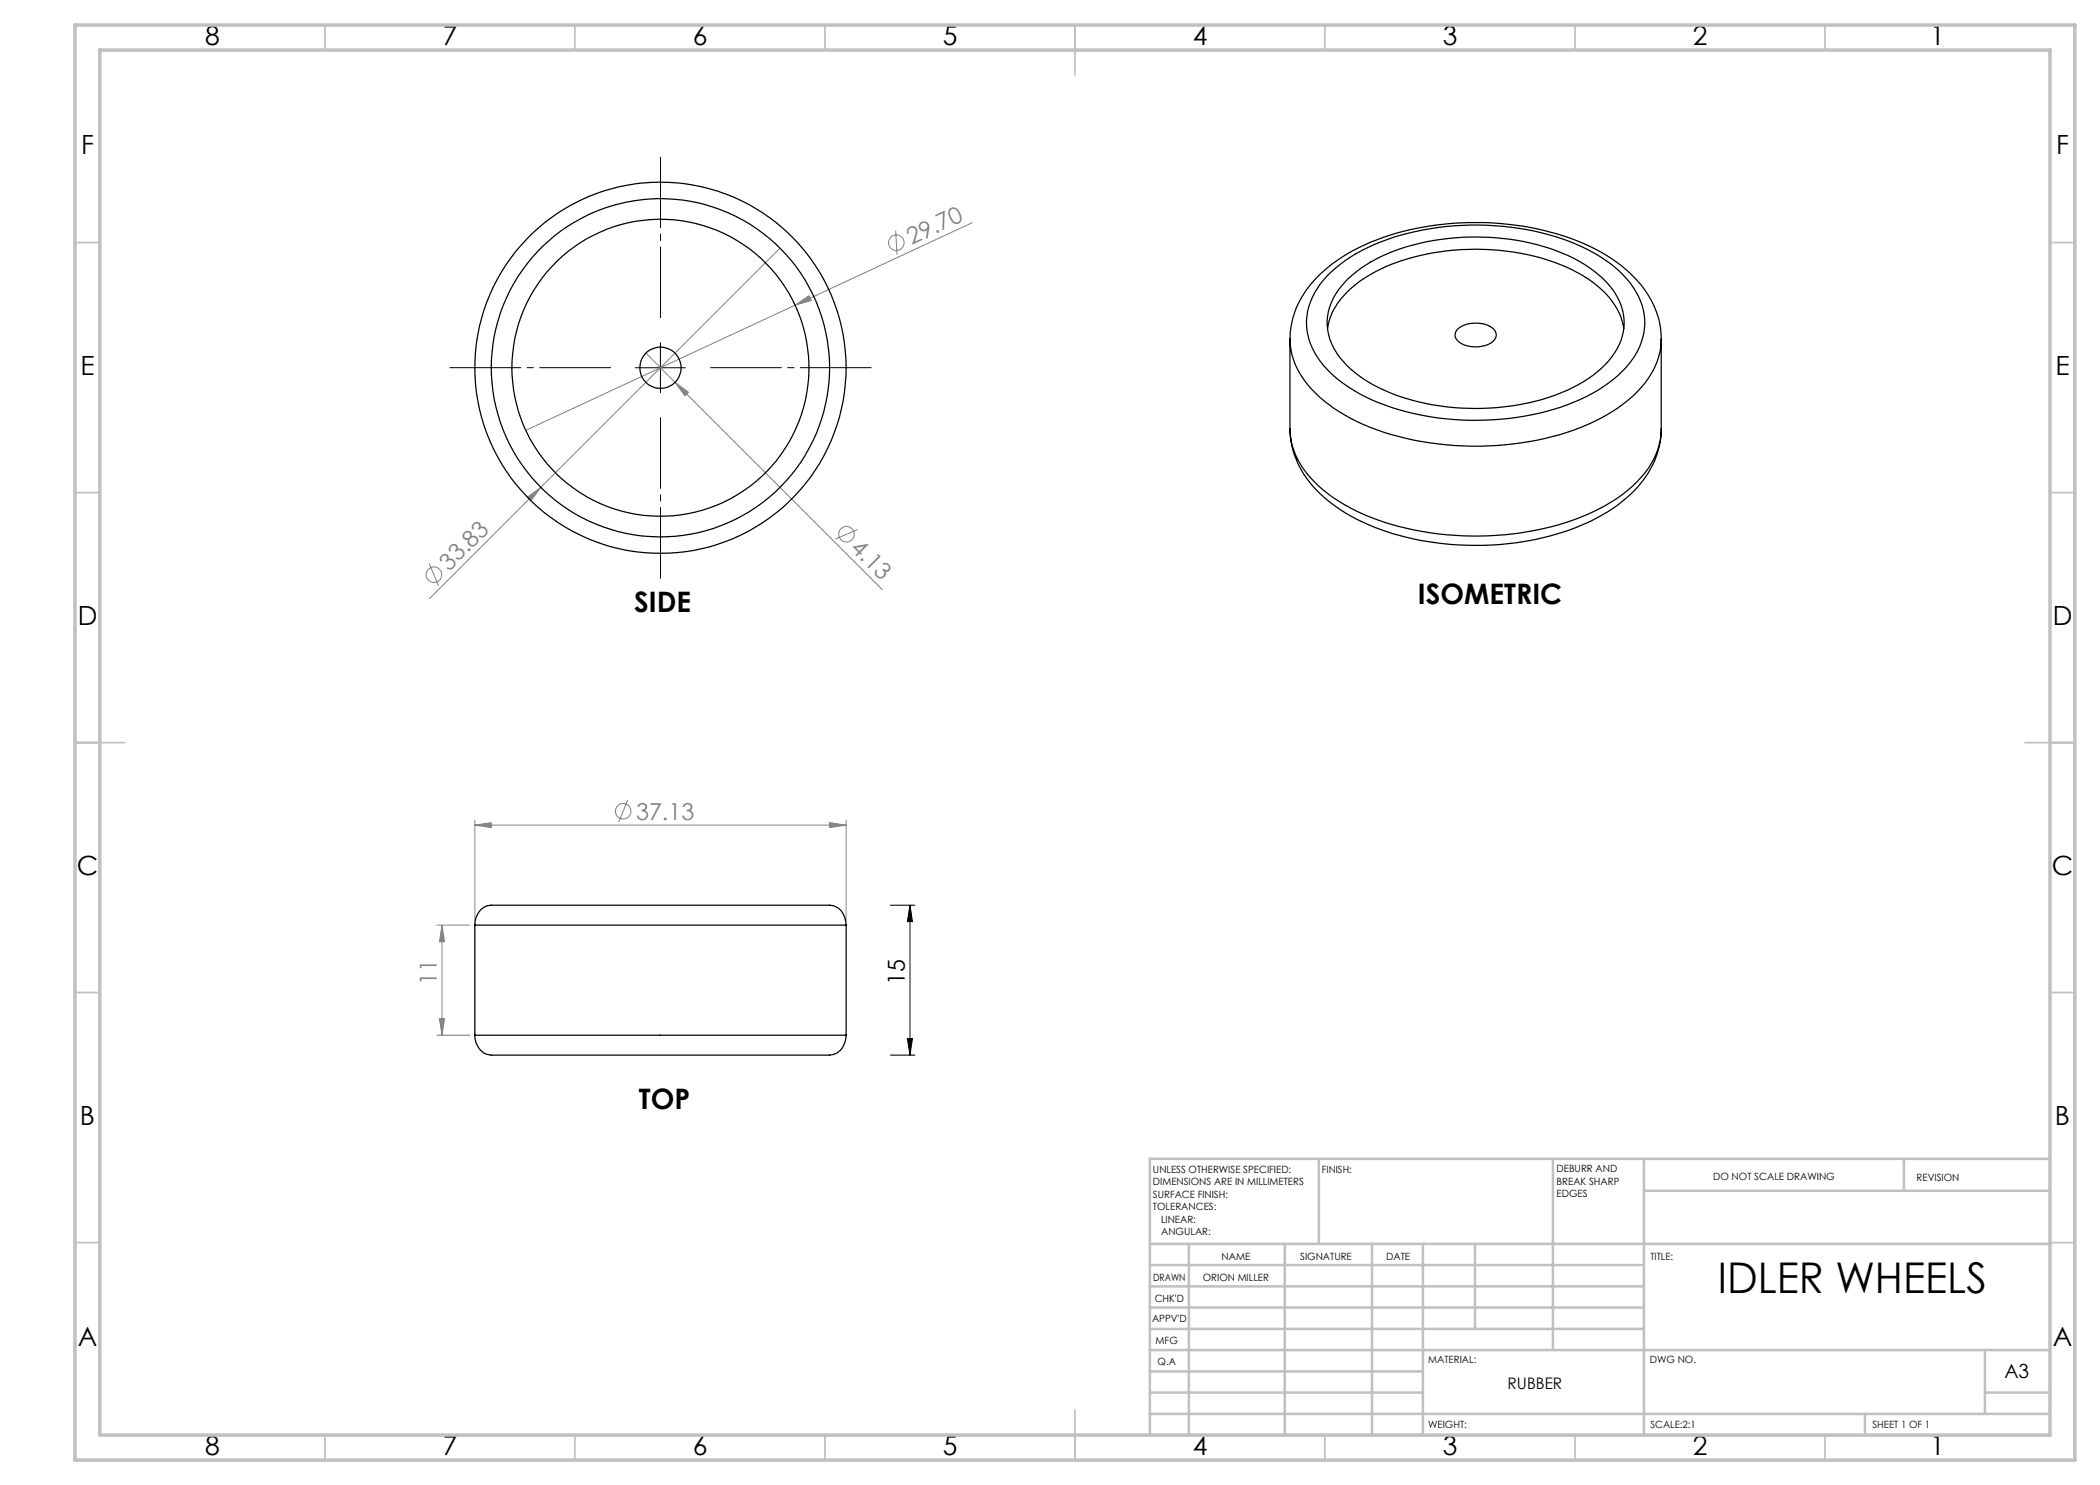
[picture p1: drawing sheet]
<svg xmlns="http://www.w3.org/2000/svg" width="420mm" height="297mm" viewBox="0 0 420 297" stroke-linecap="round" stroke-linejoin="round" font-family="sans-serif">
<g fill="none" stroke="#808080" stroke-width=".2">
<path d="M156 49.6l-70.1 70.1M179.1 46.1l.3 4.8M194.5 44.5l-35.5 16.5M129.2 70.6l5.8 5.9M135 76.5l2.7 2-.7 .7zM135 76.5l41.5 41.4M159 61l2.8-1.8 .4 .9zM159 61l-53.8 25.1M105.5 99.4l2.7-1.9-2 2.7zM85.8 112.7l1.9 4.5M171.5 105.9l-4.4 1.9M95 165l3.2-.5v1z"/>
<path d="M95 164v20M95 165h74.2M125.5 160l-1.7 4.5M165.9 164.5l3.3 .5-3.3 .5zM169.2 164v20M87.4 185h6.6M88.4 185v22M88.4 185l.5 3.3h-1zM87.4 207h6.6M87.9 203.7h1l-.5 3.3z"/>
<circle cx="179.3" cy="48.6" r="1.56"/>
<circle cx="86.8" cy="115" r="1.56"/>
<circle cx="169.3" cy="106.8" r="1.55"/>
<circle cx="124.6" cy="162.2" r="1.56"/>
</g>
<path d="M127.1 73.6h10M132.1 68.5v10.1M178.1 181h4.9M182 181v30M182 181l.5 3.3h-1zM178.1 211h4.9M181.5 207.7h1l-.5 3.3z" fill="none" stroke="#000" stroke-width=".2"/>
<path d="M122.1 73.5h-32.1M132.1 63.5v-32.1M142.1 73.5h32.1M132.1 83.5v32.2" fill="none" stroke="#000" stroke-width=".2" stroke-dasharray="15.2 1.3 1.3 1.3" stroke-dashoffset="1.1"/>
<g fill="none" stroke="#c0c0c0" stroke-width=".35">
<path d="M65 5v5M115 5v5M165 5v5M215 5v10M265 5v5M315 5v5M365 5v5M15 48.5h5M410 48.5h5M15 98.5h5M410 98.5h5M15 148.5h10"/>
<path d="M405 148.5h10M15 198.5h5M410 198.5h5M15 248.5h5M410 248.5h5M65 287v5M115 287v5M165 287v5M215 282v10M265 287v5M315 287v5M365 287v5"/>
</g>
<g fill="none" stroke="#c0c0c0" stroke-width=".5">
<path d="M263.8 231.8v17M310.6 231.8v38.2M328.8 231.8v55.2M328.8 238.2h81.2M380.8 231.8v6.4M410 231.8h-180v55.2M230 248.8h180M230 257.3h98.8M230 253h98.8M237.8 248.8v38.2M257 248.8v38.2M274.4 248.8v38.2"/>
<path d="M284.6 248.8v38.2M295 248.8v17M230 265.8h98.8M230 261.5h98.8M230 278.5h54.6M230 274.3h54.6M230 270h180M397 278.5h13M397 270v12.8M230 282.8h180M373 282.8v4.2"/>
</g>
<path d="M15 5h400v287h-400zM20 10h390v277h-390z" fill="none" stroke="#c0c0c0" stroke-width=".7"/>
<path d="M181.5 207.7h1l-.5 3.3zM182 181l.5 3.3h-1z" fill="#000"/>
<g fill="#808080">
<path d="M159 61l2.8-1.8 .4 .9z"/>
<path d="M105.5 99.4l2.7-1.9-2 2.7z"/>
<path d="M135 76.5l2.7 2-.7 .7z"/>
<path d="M165.9 164.5l3.3 .5-3.3 .5zM95 165l3.2-.5v1z"/>
<path d="M88.4 185l.5 3.3h-1zM87.9 203.7h1l-.5 3.3z"/>
</g>
<g fill="none" stroke="#000" stroke-width=".25">
<path d="M263.3 55.6a36.3 36.3 0 0 1 17.2-9.3 57.8 57.8 0 0 1 37.2 2.9 27.2 27.2 0 0 1 12.4 10.6 14.7 14.7 0 0 1-2.7 18.6 37.2 37.2 0 0 1-18.4 9.3 60.7 60.7 0 0 1-36.4-2.8 28.2 28.2 0 0 1-12.5-10 14.8 14.8 0 0 1 .5-15.9l1.2-1.7zM265.5 55.1a33.7 33.7 0 0 1 16.2-8.5 55.4 55.4 0 0 1 33.4 2.2 25.4 25.4 0 0 1 11.5 8.7 12.4 12.4 0 0 1-1.4 16.1 32.9 32.9 0 0 1-16 8.7 55.5 55.5 0 0 1-34.7-2.3 24.7 24.7 0 0 1-11.2-8.8 12.1 12.1 0 0 1 .8-14.4zM269.6 55.8a31.7 31.7 0 0 1 15.8-7.5 48.4 48.4 0 0 1 28.2 2.8 20.9 20.9 0 0 1 9.9 8.4 10.8 10.8 0 0 1-1.7 12.6 26.4 26.4 0 0 1-12.2 7.4 47.7 47.7 0 0 1-33.6-1.8 19.1 19.1 0 0 1-9.9-9.4 10.9 10.9 0 0 1 2.8-11.7zM258 67.8v18a16.2 16.2 0 0 0 6.6 12.2 41.6 41.6 0 0 0 19.8 8.3 58.9 58.9 0 0 0 34.5-4.1 25.7 25.7 0 0 0 11.8-10.3l.8-1.8a11.6 11.6 0 0 0 .7-4.3M265.5 65.8a14.3 14.3 0 0 1 6.4-9.5 40 40 0 0 1 21.9-6.4 42 42 0 0 1 23.8 5.9 15.1 15.1 0 0 1 7.2 10M291.4 66a5.9 5.9 0 0 1 7.3-.2 1.78 1.78 0 0 1-.8 3 5.8 5.8 0 0 1-6.6-.9 1.53 1.53 0 0 1 .1-1.9zM332.2 67.8v18M258 85.8a18.2 18.2 0 0 0 7.1 14 42.7 42.7 0 0 0 22 8.7 56.7 56.7 0 0 0 31.2-4.4 26.3 26.3 0 0 0 12.3-11.3 16.2 16.2 0 0 0 1.6-7M95 185a3.6 3.6 0 0 1 3.4-4h65.9a6.4 6.4 0 0 1 3.2 .5 4.1 4.1 0 0 1 1.7 3.5M95 185v22h74.2v-22M95 185h74.2M95 207a3.6 3.6 0 0 0 3.5 4h66.2a4.5 4.5 0 0 0 3.4-1 4.9 4.9 0 0 0 1.1-3"/>
<circle cx="132.1" cy="73.5" r="33.8"/>
<circle cx="132.1" cy="73.6" r="29.7"/>
<circle cx="132.1" cy="73.6" r="4.1"/>
<circle cx="132.1" cy="73.6" r="37.1"/>
</g>
<text font-size="8.5" x="343.6" y="258.7">IDLER WHEELS</text>
<g font-size="5.6">
<text x="126.9" y="122.4">SIDE</text>
<text x="283.6" y="120.8">ISOMETRIC</text>
<text x="127.8" y="221.7">TOP</text>
</g>
<g font-size="5.3">
<text x="41" y="9">8</text>
<text x="88.5" y="9">7</text>
<text x="138.5" y="9">6</text>
<text x="188.5" y="9">5</text>
<text x="238.5" y="9">4</text>
<text x="288.5" y="9">3</text>
<text x="338.5" y="9">2</text>
<text x="386" y="9">1</text>
<text x="16.2" y="30.7">F</text>
<text x="411.2" y="30.7">F</text>
<text x="16.1" y="75">E</text>
<text x="411.1" y="75">E</text>
<text x="15.5" y="125">D</text>
<text x="410.5" y="125">D</text>
<text x="15.4" y="175">C</text>
<text x="410.4" y="175">C</text>
<text x="16" y="225">B</text>
<text x="411" y="225">B</text>
<text x="15.5" y="269.2">A</text>
<text x="410.5" y="269.2">A</text>
<text x="41" y="291">8</text>
<text x="88.5" y="291">7</text>
<text x="138.5" y="291">6</text>
<text x="188.5" y="291">5</text>
<text x="238.5" y="291">4</text>
<text x="288.5" y="291">3</text>
<text x="338.5" y="291">2</text>
<text x="386" y="291">1</text>
</g>
<g font-size="4.7" fill="#808080">
<text x="182.3" y="49" transform="rotate(-25 182.3 49)">29.70</text>
<text x="169.9" y="109.9" transform="rotate(45 169.9 109.9)">4.13</text>
<text x="89.8" y="114.3" transform="rotate(-45 89.8 114.3)">33.83</text>
<text x="127.2" y="163.9">37.13</text>
<text x="87.4" y="197" transform="rotate(-90 87.4 197)">11</text>
</g>
<text font-size="4.7" x="181" y="197" transform="rotate(-90 181 197)">15</text>
<text font-size="3.9" x="400.9" y="275.5">A3</text>
<text font-size="3.2" x="301.5" y="277.9">RUBBER</text>
<g font-size="2">
<text x="230.6" y="234.6">UNLESS OTHERWISE SPECIFIED:</text>
<text x="230.6" y="237.1">DIMENSIONS ARE IN MILLIMETERS</text>
<text x="230.6" y="239.6">SURFACE FINISH:</text>
<text x="264.4" y="234.6">FINISH:</text>
<text x="311.3" y="234.5">DEBURR AND</text>
<text x="311.3" y="237">BREAK SHARP</text>
<text x="311.3" y="239.5">EDGES</text>
<text x="342.6" y="236">DO NOT SCALE DRAWING</text>
<text x="383.3" y="236.2">REVISION</text>
<text x="230.6" y="242.1">TOLERANCES:</text>
<text x="232.2" y="244.6">LINEAR:</text>
<text x="232.2" y="247.1">ANGULAR:</text>
<text x="244.3" y="252">NAME</text>
<text x="260" y="251.9">SIGNATURE</text>
<text x="277.2" y="251.9">DATE</text>
<text x="330.1" y="251.9">TITLE:</text>
<text x="230.6" y="256.1">DRAWN</text>
<text x="240.6" y="256.1">ORION MILLER</text>
<text x="230.9" y="260.3">CHK'D</text>
<text x="230.4" y="264.4">APPV'D</text>
<text x="231.1" y="268.8">MFG</text>
<text x="231.5" y="273">Q.A</text>
<text x="285.6" y="272.5">MATERIAL:</text>
<text x="330" y="272.5">DWG NO.</text>
<text x="285.6" y="285.5">WEIGHT:</text>
<text x="330.1" y="285.6">SCALE:2:1</text>
<text x="374.5" y="285.6">SHEET 1 OF 1</text>
</g>
</svg>
